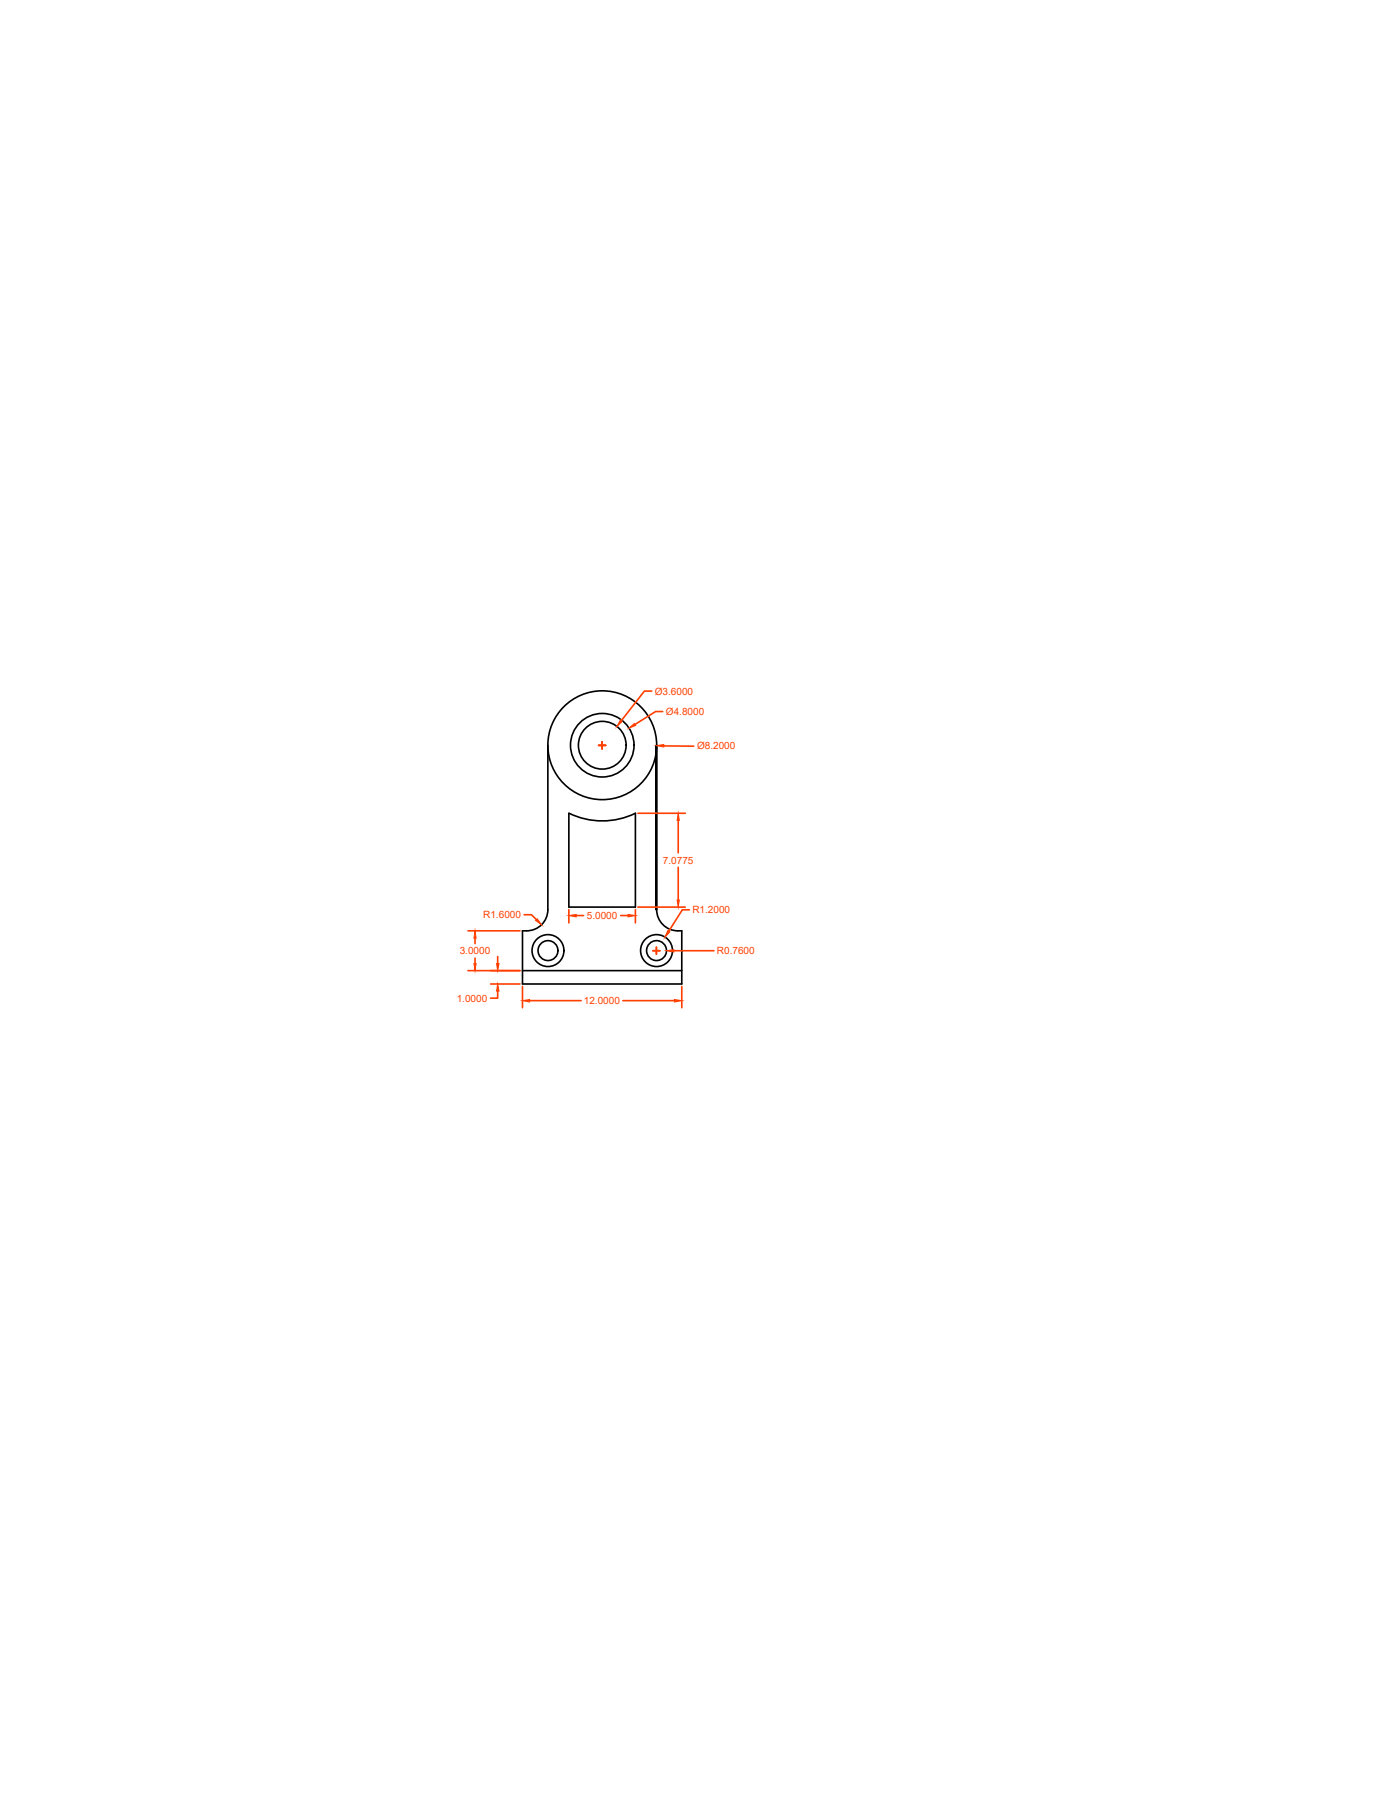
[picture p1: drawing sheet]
<svg xmlns="http://www.w3.org/2000/svg" width="216mm" height="279mm" viewBox="0 0 216 279" stroke-linecap="round" stroke-linejoin="round" font-family="sans-serif">
<!-- layer: 0 -->
<g fill="none" stroke="#000" stroke-width=".25">
<path d="M85 115.7v25.5M101.9 115.7v25.5M88.3 126.2a11.7 11.7 0 0 0 10.3 0v14.6h-10.3v-14.6M81.1 150.7h24.7M85 141.2a3.3 3.3 0 0 1-3.2 3.3M101.9 141.2a3.4 3.4 0 0 0 3.9 3.3v8.2h-24.7v-8.2h.6"/>
<circle cx="93.5" cy="115.7" r="8.4"/>
<circle cx="93.5" cy="115.7" r="4.9"/>
<circle cx="93.5" cy="115.7" r="3.7"/>
<circle cx="85.1" cy="147.6" r="2.48"/>
<circle cx="85.1" cy="147.6" r="1.55"/>
<circle cx="101.9" cy="147.6" r="2.48"/>
<circle cx="101.9" cy="147.6" r="1.55"/>
</g>
<!-- layer: dim -->
<g fill="none" stroke="#ff3f00" stroke-width=".25">
<path d="M92.9 115.7h1.1M93.5 115.1v1.1M101.2 107.3h-1.2l-3.6 4.6M102.9 110.4h-1.1l-3.2 2M103 115.8h4.7M99 126.2h7.4M105.3 127.3v5.1M105.3 134.6v5.1M72.6 150.7h8.1M72.6 144.5h8.1M73.7 145.6v.9M73.7 148.7v.9"/>
<path d="M76.1 152.7h4.6M77.2 153.8v1.1h-1.1M77.2 148.5v1.1M81.1 153.1v3.3M81.4 142h1.1l.8 .7M82.2 155.3h8M88.3 141.2v2.1M89.4 142.1h1.2M96.3 142.1h1.2M96.7 155.3h8M98.6 141.2v2.1M99 140.8h7.4"/>
<path d="M101.3 147.6h1.1M101.9 147v1.1M104.6 147.6h6.2M105.8 153.1v3.3M107 141.2h-1.1l-2.1 3.4"/>
</g>
<g fill="#ff3f00" stroke="#ff3f00" stroke-width=".16">
<path d="M81.1 155.3l1.1-.1v.3z"/>
<path d="M104.7 155.2l1.1 .1-1.1 .2z"/>
<path d="M103.4 147.6l1.2-.2v.4z"/>
<path d="M103.7 144.4l.3 .3-.8 .8z"/>
<path d="M96.3 111.8l.2 .2-.8 .8z"/>
<path d="M97.6 113l.9-.7 .2 .3z"/>
<path d="M101.9 115.7l1.1-.1v.4z"/>
<path d="M88.3 142.1l1.1-.2v.4z"/>
<path d="M97.5 141.9l1.1 .2-1.1 .2z"/>
<path d="M77.1 149.6h.4l-.3 1.1z"/>
<path d="M77.2 152.7l.3 1.1h-.4z"/>
<path d="M73.6 149.6h.3l-.2 1.1z"/>
<path d="M73.7 144.5l.2 1.1h-.3z"/>
<path d="M83.1 142.9l.3-.3 .7 1z"/>
<path d="M105.3 126.2l.1 1.1h-.3z"/>
<path d="M105.1 139.7h.3l-.1 1.1z"/>
</g>
<g font-size="1.6" fill="#ff3f00">
<text x="101.6" y="107.8">Ø3.6000</text>
<text x="103.4" y="111">Ø4.8000</text>
<text x="108.2" y="116.3">Ø8.2000</text>
<text x="102.9" y="134.1">7.0775</text>
<text x="75" y="142.5">R1.6000</text>
<text x="91.1" y="142.7">5.0000</text>
<text x="107.5" y="141.8">R1.2000</text>
<text x="71.4" y="148.1">3.0000</text>
<text x="111.3" y="148.1">R0.7600</text>
<text x="70.9" y="155.5">1.0000</text>
<text x="90.6" y="155.9">12.0000</text>
</g>
</svg>
